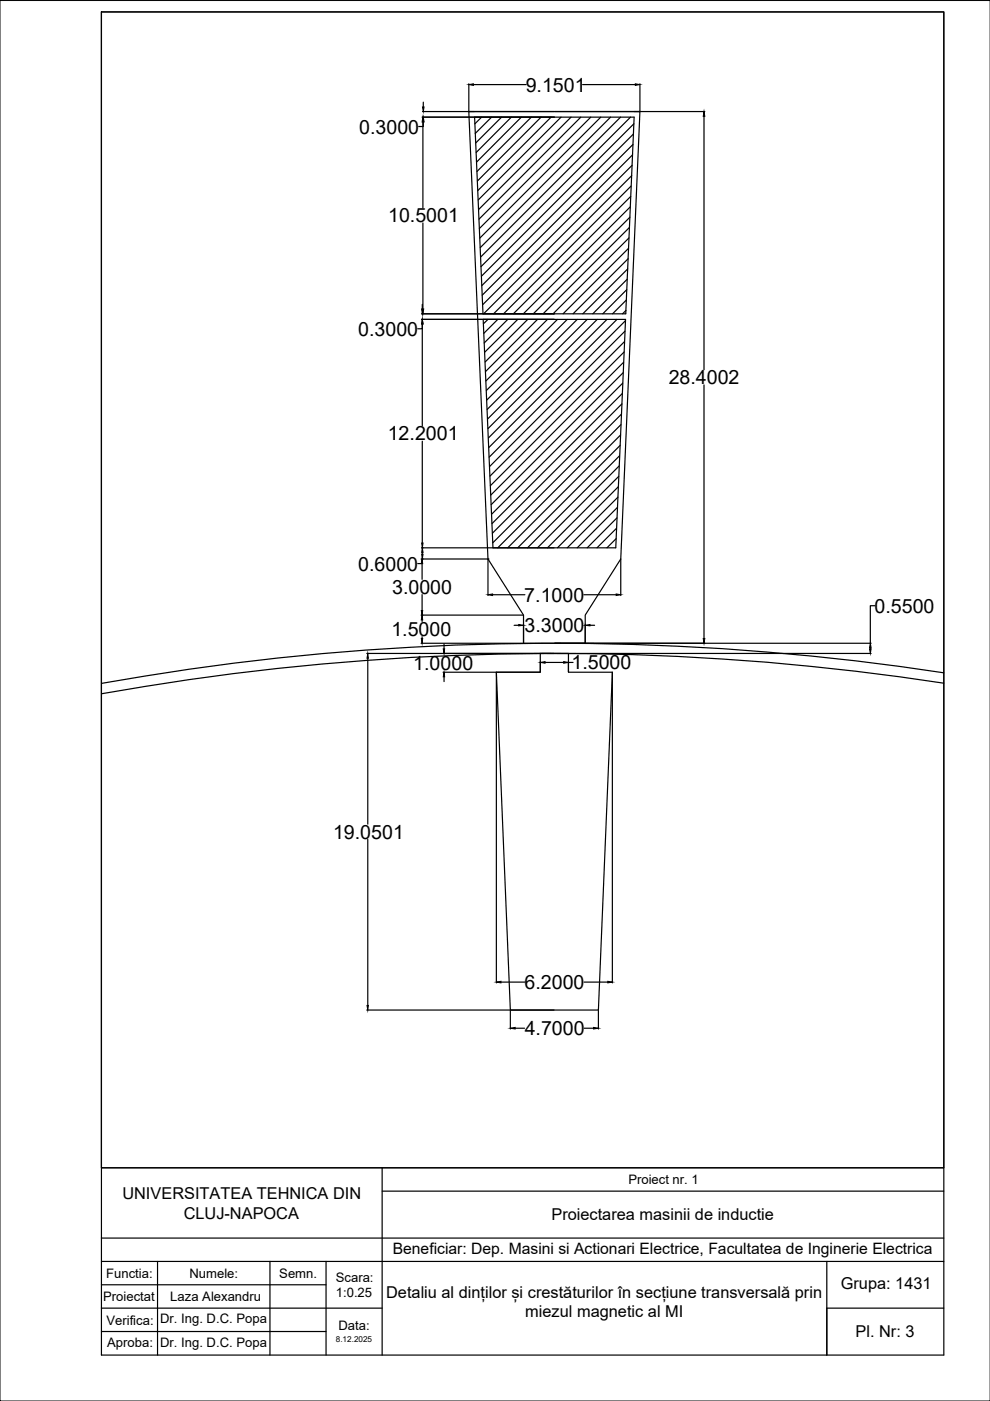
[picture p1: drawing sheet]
<svg xmlns="http://www.w3.org/2000/svg" width="210mm" height="297mm" viewBox="0 0 210 297" stroke-linecap="round" stroke-linejoin="round" font-family="sans-serif">
<!-- layer: 0 -->
<g fill="none" stroke="#000" stroke-width=".25">
<path d="M21.5 2.5h178.6v284.8h-178.6zM21.5 2.5h178.6v245.1h-178.6zM99.4 17.8v5.8M100.4 17.9h11.1M123.5 17.9h11.2M135.7 17.8v5.8M89.5 24.8h45l-1.8 41.7h-43.3M89.6 23.7h27.9M89.7 25.9v18.2M89.7 25.9v.9h-.9M89.7 21.7v1M99.4 23.7h36.3l-4.1 94.8-7.5 11.9v6h-13.1v-6l-7.5-11.9z"/>
<path d="M100.6 24.8l1.8 41.7M102.1 24.8l-1.4 1.5M104.2 24.8l-3.4 3.5M106.3 24.8l-5.4 5.5M108.4 24.8l-7.4 7.5M110.5 24.8l-9.5 9.6M112.6 24.8l-11.5 11.6M114.7 24.8l-13.5 13.6M116.8 24.8l-15.5 15.6M117.6 23.7h31.8M119 24.8l-17.6 17.6M121.1 24.8l-19.6 19.6"/>
<path d="M123.1 24.8l-21.5 21.7M125.3 24.8l-23.7 23.7M127.4 24.8l-25.7 25.7M129.5 24.8l-27.7 27.7M131.6 24.8l-29.7 29.7M133.7 24.8l-31.7 31.7M133.8 39.4l-27 27.1M133.9 37.2l-29.3 29.3M134 35l-31.5 31.5M134.1 32.8l-31.8 31.8M134.2 30.6l-32 32M134.3 28.4l-32.1 32.2"/>
<path d="M134.4 26.2l-32.3 32.4M149.3 24.7v53.7M89.7 47.3v18.2M133 59.2l-7.3 7.3M133.1 57l-9.5 9.5M133.2 54.8l-11.7 11.7M133.3 52.6l-13.9 13.9M133.3 50.4l-16 16.1M133.4 48.2l-18.3 18.3M133.6 46l-20.5 20.5M133.6 43.8l-22.6 22.7M133.7 41.6l-24.9 24.9"/>
<path d="M88.6 69.7h.9v-1v21.6M89.4 67.7h43.2l-2 48.4h-41.2M89.5 64.5v1M102.4 67.7l2.1 48.4M103.5 67.7l-1 1M105.5 67.7l-2.9 3M107.7 67.7l-5 5M109.8 67.7l-7.1 7M111.9 67.7l-9 9M114 67.7l-11 11.1M116.1 67.7l-13.1 13.1M118.2 67.7l-15.1 15.1"/>
<path d="M120.3 67.7l-17.1 17.1M122.4 67.7l-19.1 19.1M124.5 67.7l-21.1 21.1M126.6 67.7l-23.1 23.2M128.7 67.7l-25.2 25.2M130.8 67.7l-27.2 27.2M132.1 79l-28 28M132.2 76.8l-28.1 28.2M132.3 74.6l-28.3 28.4M132.4 72.4l-28.5 28.6M132.5 70.2l-28.7 28.7M132.6 68l-28.9 28.9"/>
<path d="M132.7 65.8l-.7 .7M132.8 63.6l-2.9 2.9M132.9 61.4l-5.1 5.1M89.5 93.5v21.6M131.3 98.8l-17.3 17.3M131.4 96.6l-19.6 19.5M131.5 94.4l-21.7 21.7M131.6 92.2l-23.9 23.9M131.7 90l-26.2 26.1M131.7 87.8l-27.2 27.3M131.9 85.6l-27.5 27.5M132 83.4l-27.7 27.6"/>
<path d="M132 81.2l-27.8 27.8M149.3 81.6v53.8M89.3 118.5h14.2M89.5 119.5v3.3M89.5 118.5v1h-.9M89.5 117.1v.4M103.5 118.5h.1M103.5 118.6v7.7M130.6 114.2l-1.9 1.9M130.7 112l-4.1 4.1M130.8 109.8l-6.3 6.3M130.9 107.6l-8.5 8.5"/>
<path d="M131 105.4l-10.7 10.7M131.1 103.2l-12.9 12.9M131.2 101l-15.1 15.1M131.6 118.6v7.7M77.8 138.5h39.7M78 139.6v35.1M89.3 136.4h21.6M89.3 130.4h21.6M89.5 126.1v3.3M89.5 131.4v.4M89.5 135v.4M94.1 136.6v1"/>
<path d="M104.4 126.1h6.9M109 132.6h1M111 132.4v3.9M117.6 136.4h67.1M117.6 138.5h67.1M123.8 126.1h6.8M124.1 132.4v3.9M125.1 132.6h1M184.5 137.4v.2M185.5 128.4h-1v8M93.9 142.5h20.6M94.1 143.5v1"/>
<path d="M105.2 142.5h9.4v-4h5.9v4h9.3l-2.9 71.7h-18.7zM105.2 142.6v65.8M114.6 140.3v2.2M115.6 140.4h3.9M120.5 140.3v2.2M120.5 140.4h1M129.8 142.6v65.8M200.1 142.6a546.4 546.4 0 0 0-178.6 2.3M200.1 144.9a543.3 543.3 0 0 0-178.6 2.2M78 178v35.2M77.8 214.2h39.7M106.2 208.2h5.1"/>
<path d="M108.2 214.2v4M109.2 218h2M123.8 208.2h5.1M123.9 218h2M126.9 214.2v4M21.5 247.6h178.6M81 252.5h119.1M81 247.6v39.7M21.5 277.4h59.5M21.5 272.4h47.6M21.5 267.4h178.6M21.5 262.5h178.6"/>
<path d="M33.4 267.4v19.9M57.2 267.4v19.9M69.1 267.4v19.9M175.3 277.4h24.8M175.3 267.4v19.9M21.5 282.3h47.6"/>
</g>
<g fill="#000" stroke="#000" stroke-width=".21">
<path d="M99.4 17.9l1-.1v.3zM134.7 17.8l1 .1-1 .2zM89.7 24.8l.1 1.1h-.3zM89.6 22.7h.3l-.2 1zM89.7 24.8l.2 1.1h-.3zM149.3 23.7l.1 1h-.3zM89.5 67.7l.2 1h-.3zM89.4 65.5h.3l-.2 1zM89.5 65.5h.3l-.1 1zM89.5 118.5l.1 1h-.3zM89.4 115.1h.3l-.2 1zM89.5 116.1l.2 1h-.3z"/>
<path d="M89.4 117.5h.3l-.2 1zM78 138.5l.1 1.1h-.3zM89.5 130.4l.1 1h-.3zM89.3 135.4h.3l-.1 1zM89.3 129.4h.3l-.1 1zM94 137.6h.3l-.2 .9zM103.5 126.1l.9-.2v.4zM110 132.4l1 .2-1 .1zM124.1 132.6l1-.2v.3zM130.6 125.9l1 .2-1 .2zM149.1 135.4h.3l-.1 1zM184.4 137.6h.3l-.2 .9z"/>
<path d="M184.5 136.4l.2 1h-.3zM94.1 142.5l.2 1h-.3zM114.6 140.4l1-.1v.3zM119.5 140.3l1 .1-1 .2zM77.8 213.2h.3l-.1 1zM105.2 208.2l1-.1v.3zM108.2 218l1-.2v.4zM125.9 217.8l1 .2-1 .2zM128.9 208.1l.9 .1-.9 .2z"/>
</g>
<path d="M0 .1h209.9v296.9h-209.9z" fill="none" stroke="#000" stroke-width=".21"/>
<g font-size="4.2">
<text x="111.5" y="19.4">9.1501</text>
<text x="76.2" y="28.3">0.3000</text>
<text x="82.3" y="47.1">10.5001</text>
<text x="75.9" y="71.1">0.3000</text>
<text x="141.8" y="81.5">28.4002</text>
<text x="82.2" y="93.4">12.2001</text>
<text x="75.9" y="121">0.6000</text>
<text x="83.1" y="125.9">3.0000</text>
<text x="111.2" y="127.5">7.1000</text>
<text x="185.4" y="129.9">0.5500</text>
<text x="83" y="134.9">1.5000</text>
<text x="111.2" y="134">3.3000</text>
<text x="87.6" y="142">1.0000</text>
<text x="121.2" y="141.9">1.5000</text>
<text x="70.6" y="177.8">19.0501</text>
<text x="111.2" y="209.7">6.2000</text>
<text x="111.3" y="219.5">4.7000</text>
</g>
<g font-size="3.5">
<text x="26" y="254.2">UNIVERSITATEA TEHNICA DIN</text>
<text x="38.9" y="258.3">CLUJ-NAPOCA</text>
<text x="116.9" y="258.7">Proiectarea masinii de inductie</text>
<text x="81.9" y="275.2">Detaliu al dinților și crestăturilor în secțiune transversală prin</text>
<text x="178.3" y="273.3">Grupa: 1431</text>
<text x="111.4" y="279.3">miezul magnetic al MI</text>
<text x="181.4" y="283.5">Pl. Nr: 3</text>
</g>
<text font-size="3.3" x="83.3" y="265.8">Beneficiar: Dep. Masini si Actionari Electrice, Facultatea de Inginerie Electrica</text>
<g font-size="2.8">
<text x="133.2" y="251">Proiect nr. 1</text>
<text x="21.9" y="275.9">Proiectat</text>
<text x="22.5" y="270.9">Functia:</text>
<text x="36.1" y="275.9">Laza Alexandru</text>
<text x="40.2" y="270.9">Numele:</text>
<text x="59.2" y="270.9">Semn.</text>
<text x="71.2" y="271.7">Scara:</text>
<text x="71.2" y="275.1">1:0.25</text>
<text x="22.6" y="280.8">Verifica:</text>
<text x="34" y="280.6">Dr. Ing. D.C. Popa</text>
<text x="22.7" y="285.5">Aproba:</text>
<text x="34" y="285.5">Dr. Ing. D.C. Popa</text>
<text x="71.8" y="282">Data:</text>
</g>
<text font-size="1.7" x="71.2" y="284.6">8.12.2025</text>
</svg>
